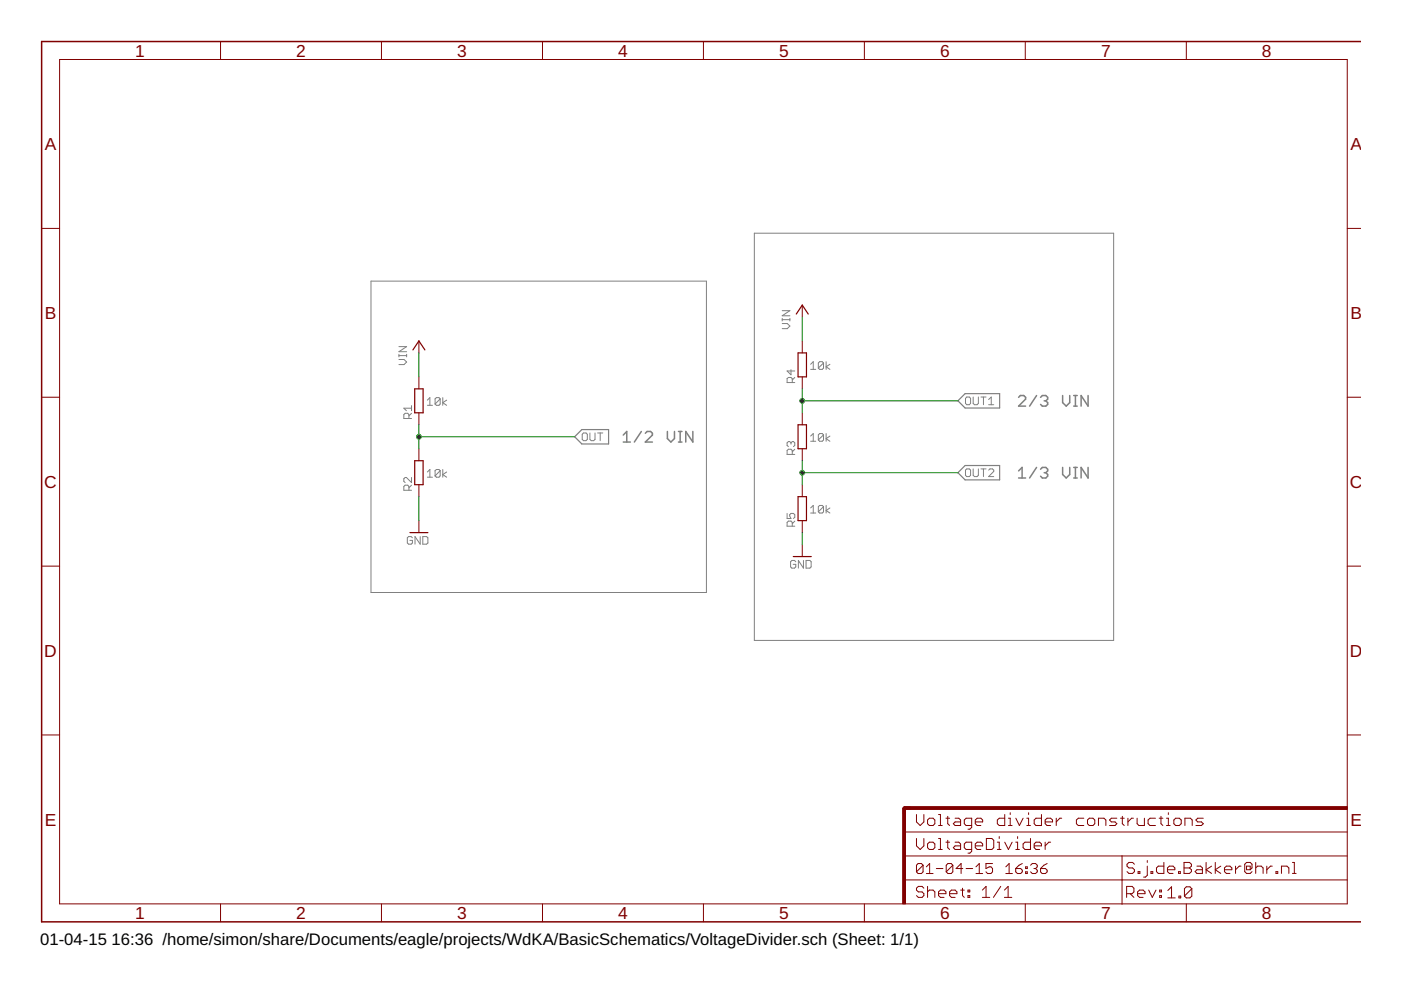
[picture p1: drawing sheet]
<?xml version="1.0" encoding="utf-8"?>
<!DOCTYPE eagle SYSTEM "eagle.dtd">
<eagle version="7.2.0">
<drawing>
<settings>
<setting alwaysvectorfont="no"/>
<setting verticaltext="up"/>
</settings>
<grid distance="0.1" unitdist="inch" unit="inch" style="lines" multiple="1" display="no" altdistance="0.01" altunitdist="inch" altunit="inch"/>
<schematic xreflabel="%F%N/%S.%C%R" xrefpart="/%S.%C%R">
<libraries>
<library name="rcl">
<symbols>
<symbol name="R-EU">
<wire x1="-2.54" y1="-0.889" x2="2.54" y2="-0.889" width="0.254" layer="94"/>
<wire x1="2.54" y1="0.889" x2="-2.54" y2="0.889" width="0.254" layer="94"/>
<wire x1="2.54" y1="-0.889" x2="2.54" y2="0.889" width="0.254" layer="94"/>
<wire x1="-2.54" y1="-0.889" x2="-2.54" y2="0.889" width="0.254" layer="94"/>
<text x="-3.81" y="1.4986" size="1.778" layer="95">&gt;NAME</text>
<text x="-3.81" y="-3.302" size="1.778" layer="96">&gt;VALUE</text>
<pin name="2" x="5.08" y="0" visible="off" length="short" direction="pas" swaplevel="1" rot="R180"/>
<pin name="1" x="-5.08" y="0" visible="off" length="short" direction="pas" swaplevel="1"/>
</symbol>
</symbols>
<devicesets>
<deviceset name="R-EU_" prefix="R" uservalue="yes">
<gates>
<gate name="G$1" symbol="R-EU" x="0" y="0"/>
</gates>
<devices>
<device name="R0402" package="R0402">
<connects>
<connect gate="G$1" pin="1" pad="1"/>
<connect gate="G$1" pin="2" pad="2"/>
</connects>
<technologies>
<technology name=""/>
</technologies>
</device>
<device name="R0603" package="R0603">
<connects>
<connect gate="G$1" pin="1" pad="1"/>
<connect gate="G$1" pin="2" pad="2"/>
</connects>
<technologies>
<technology name=""/>
</technologies>
</device>
<device name="R0805" package="R0805">
<connects>
<connect gate="G$1" pin="1" pad="1"/>
<connect gate="G$1" pin="2" pad="2"/>
</connects>
<technologies>
<technology name=""/>
</technologies>
</device>
<device name="R0805W" package="R0805W">
<connects>
<connect gate="G$1" pin="1" pad="1"/>
<connect gate="G$1" pin="2" pad="2"/>
</connects>
<technologies>
<technology name=""/>
</technologies>
</device>
<device name="R1005" package="R1005">
<connects>
<connect gate="G$1" pin="1" pad="1"/>
<connect gate="G$1" pin="2" pad="2"/>
</connects>
<technologies>
<technology name=""/>
</technologies>
</device>
<device name="R1206" package="R1206">
<connects>
<connect gate="G$1" pin="1" pad="1"/>
<connect gate="G$1" pin="2" pad="2"/>
</connects>
<technologies>
<technology name=""/>
</technologies>
</device>
<device name="R1206W" package="R1206W">
<connects>
<connect gate="G$1" pin="1" pad="1"/>
<connect gate="G$1" pin="2" pad="2"/>
</connects>
<technologies>
<technology name=""/>
</technologies>
</device>
<device name="R1210" package="R1210">
<connects>
<connect gate="G$1" pin="1" pad="1"/>
<connect gate="G$1" pin="2" pad="2"/>
</connects>
<technologies>
<technology name=""/>
</technologies>
</device>
<device name="R1210W" package="R1210W">
<connects>
<connect gate="G$1" pin="1" pad="1"/>
<connect gate="G$1" pin="2" pad="2"/>
</connects>
<technologies>
<technology name=""/>
</technologies>
</device>
<device name="R2010" package="R2010">
<connects>
<connect gate="G$1" pin="1" pad="1"/>
<connect gate="G$1" pin="2" pad="2"/>
</connects>
<technologies>
<technology name=""/>
</technologies>
</device>
<device name="R2010W" package="R2010W">
<connects>
<connect gate="G$1" pin="1" pad="1"/>
<connect gate="G$1" pin="2" pad="2"/>
</connects>
<technologies>
<technology name=""/>
</technologies>
</device>
<device name="R2012" package="R2012">
<connects>
<connect gate="G$1" pin="1" pad="1"/>
<connect gate="G$1" pin="2" pad="2"/>
</connects>
<technologies>
<technology name=""/>
</technologies>
</device>
<device name="R2012W" package="R2012W">
<connects>
<connect gate="G$1" pin="1" pad="1"/>
<connect gate="G$1" pin="2" pad="2"/>
</connects>
<technologies>
<technology name=""/>
</technologies>
</device>
<device name="R2512" package="R2512">
<connects>
<connect gate="G$1" pin="1" pad="1"/>
<connect gate="G$1" pin="2" pad="2"/>
</connects>
<technologies>
<technology name=""/>
</technologies>
</device>
<device name="R2512W" package="R2512W">
<connects>
<connect gate="G$1" pin="1" pad="1"/>
<connect gate="G$1" pin="2" pad="2"/>
</connects>
<technologies>
<technology name=""/>
</technologies>
</device>
<device name="R3216" package="R3216">
<connects>
<connect gate="G$1" pin="1" pad="1"/>
<connect gate="G$1" pin="2" pad="2"/>
</connects>
<technologies>
<technology name=""/>
</technologies>
</device>
<device name="R3216W" package="R3216W">
<connects>
<connect gate="G$1" pin="1" pad="1"/>
<connect gate="G$1" pin="2" pad="2"/>
</connects>
<technologies>
<technology name=""/>
</technologies>
</device>
<device name="R3225" package="R3225">
<connects>
<connect gate="G$1" pin="1" pad="1"/>
<connect gate="G$1" pin="2" pad="2"/>
</connects>
<technologies>
<technology name=""/>
</technologies>
</device>
<device name="R3225W" package="R3225W">
<connects>
<connect gate="G$1" pin="1" pad="1"/>
<connect gate="G$1" pin="2" pad="2"/>
</connects>
<technologies>
<technology name=""/>
</technologies>
</device>
<device name="R5025" package="R5025">
<connects>
<connect gate="G$1" pin="1" pad="1"/>
<connect gate="G$1" pin="2" pad="2"/>
</connects>
<technologies>
<technology name=""/>
</technologies>
</device>
<device name="R5025W" package="R5025W">
<connects>
<connect gate="G$1" pin="1" pad="1"/>
<connect gate="G$1" pin="2" pad="2"/>
</connects>
<technologies>
<technology name=""/>
</technologies>
</device>
<device name="R6332" package="R6332">
<connects>
<connect gate="G$1" pin="1" pad="1"/>
<connect gate="G$1" pin="2" pad="2"/>
</connects>
<technologies>
<technology name=""/>
</technologies>
</device>
<device name="R6332W" package="R6332W">
<connects>
<connect gate="G$1" pin="1" pad="1"/>
<connect gate="G$1" pin="2" pad="2"/>
</connects>
<technologies>
<technology name=""/>
</technologies>
</device>
<device name="M0805" package="M0805">
<connects>
<connect gate="G$1" pin="1" pad="1"/>
<connect gate="G$1" pin="2" pad="2"/>
</connects>
<technologies>
<technology name=""/>
</technologies>
</device>
<device name="M1206" package="M1206">
<connects>
<connect gate="G$1" pin="1" pad="1"/>
<connect gate="G$1" pin="2" pad="2"/>
</connects>
<technologies>
<technology name=""/>
</technologies>
</device>
<device name="M1406" package="M1406">
<connects>
<connect gate="G$1" pin="1" pad="1"/>
<connect gate="G$1" pin="2" pad="2"/>
</connects>
<technologies>
<technology name=""/>
</technologies>
</device>
<device name="M2012" package="M2012">
<connects>
<connect gate="G$1" pin="1" pad="1"/>
<connect gate="G$1" pin="2" pad="2"/>
</connects>
<technologies>
<technology name=""/>
</technologies>
</device>
<device name="M2309" package="M2309">
<connects>
<connect gate="G$1" pin="1" pad="1"/>
<connect gate="G$1" pin="2" pad="2"/>
</connects>
<technologies>
<technology name=""/>
</technologies>
</device>
<device name="M3216" package="M3216">
<connects>
<connect gate="G$1" pin="1" pad="1"/>
<connect gate="G$1" pin="2" pad="2"/>
</connects>
<technologies>
<technology name=""/>
</technologies>
</device>
<device name="M3516" package="M3516">
<connects>
<connect gate="G$1" pin="1" pad="1"/>
<connect gate="G$1" pin="2" pad="2"/>
</connects>
<technologies>
<technology name=""/>
</technologies>
</device>
<device name="M5923" package="M5923">
<connects>
<connect gate="G$1" pin="1" pad="1"/>
<connect gate="G$1" pin="2" pad="2"/>
</connects>
<technologies>
<technology name=""/>
</technologies>
</device>
<device name="0204/5" package="0204/5">
<connects>
<connect gate="G$1" pin="1" pad="1"/>
<connect gate="G$1" pin="2" pad="2"/>
</connects>
<technologies>
<technology name=""/>
</technologies>
</device>
<device name="0204/7" package="0204/7">
<connects>
<connect gate="G$1" pin="1" pad="1"/>
<connect gate="G$1" pin="2" pad="2"/>
</connects>
<technologies>
<technology name=""/>
</technologies>
</device>
<device name="0204/2V" package="0204V">
<connects>
<connect gate="G$1" pin="1" pad="1"/>
<connect gate="G$1" pin="2" pad="2"/>
</connects>
<technologies>
<technology name=""/>
</technologies>
</device>
<device name="0207/10" package="0207/10">
<connects>
<connect gate="G$1" pin="1" pad="1"/>
<connect gate="G$1" pin="2" pad="2"/>
</connects>
<technologies>
<technology name=""/>
</technologies>
</device>
<device name="0207/12" package="0207/12">
<connects>
<connect gate="G$1" pin="1" pad="1"/>
<connect gate="G$1" pin="2" pad="2"/>
</connects>
<technologies>
<technology name=""/>
</technologies>
</device>
<device name="0207/15" package="0207/15">
<connects>
<connect gate="G$1" pin="1" pad="1"/>
<connect gate="G$1" pin="2" pad="2"/>
</connects>
<technologies>
<technology name=""/>
</technologies>
</device>
<device name="0207/2V" package="0207/2V">
<connects>
<connect gate="G$1" pin="1" pad="1"/>
<connect gate="G$1" pin="2" pad="2"/>
</connects>
<technologies>
<technology name=""/>
</technologies>
</device>
<device name="0207/5V" package="0207/5V">
<connects>
<connect gate="G$1" pin="1" pad="1"/>
<connect gate="G$1" pin="2" pad="2"/>
</connects>
<technologies>
<technology name=""/>
</technologies>
</device>
<device name="0207/7" package="0207/7">
<connects>
<connect gate="G$1" pin="1" pad="1"/>
<connect gate="G$1" pin="2" pad="2"/>
</connects>
<technologies>
<technology name=""/>
</technologies>
</device>
<device name="0309/10" package="0309/10">
<connects>
<connect gate="G$1" pin="1" pad="1"/>
<connect gate="G$1" pin="2" pad="2"/>
</connects>
<technologies>
<technology name=""/>
</technologies>
</device>
<device name="0309/12" package="0309/12">
<connects>
<connect gate="G$1" pin="1" pad="1"/>
<connect gate="G$1" pin="2" pad="2"/>
</connects>
<technologies>
<technology name=""/>
</technologies>
</device>
<device name="0309/V" package="0309V">
<connects>
<connect gate="G$1" pin="1" pad="1"/>
<connect gate="G$1" pin="2" pad="2"/>
</connects>
<technologies>
<technology name=""/>
</technologies>
</device>
<device name="0411/12" package="0411/12">
<connects>
<connect gate="G$1" pin="1" pad="1"/>
<connect gate="G$1" pin="2" pad="2"/>
</connects>
<technologies>
<technology name=""/>
</technologies>
</device>
<device name="0411/15" package="0411/15">
<connects>
<connect gate="G$1" pin="1" pad="1"/>
<connect gate="G$1" pin="2" pad="2"/>
</connects>
<technologies>
<technology name=""/>
</technologies>
</device>
<device name="0411/3V" package="0411V">
<connects>
<connect gate="G$1" pin="1" pad="1"/>
<connect gate="G$1" pin="2" pad="2"/>
</connects>
<technologies>
<technology name=""/>
</technologies>
</device>
<device name="0414/15" package="0414/15">
<connects>
<connect gate="G$1" pin="1" pad="1"/>
<connect gate="G$1" pin="2" pad="2"/>
</connects>
<technologies>
<technology name=""/>
</technologies>
</device>
<device name="0414/5V" package="0414V">
<connects>
<connect gate="G$1" pin="1" pad="1"/>
<connect gate="G$1" pin="2" pad="2"/>
</connects>
<technologies>
<technology name=""/>
</technologies>
</device>
<device name="0617/17" package="0617/17">
<connects>
<connect gate="G$1" pin="1" pad="1"/>
<connect gate="G$1" pin="2" pad="2"/>
</connects>
<technologies>
<technology name=""/>
</technologies>
</device>
<device name="0617/22" package="0617/22">
<connects>
<connect gate="G$1" pin="1" pad="1"/>
<connect gate="G$1" pin="2" pad="2"/>
</connects>
<technologies>
<technology name=""/>
</technologies>
</device>
<device name="0617/5V" package="0617V">
<connects>
<connect gate="G$1" pin="1" pad="1"/>
<connect gate="G$1" pin="2" pad="2"/>
</connects>
<technologies>
<technology name=""/>
</technologies>
</device>
<device name="0922/22" package="0922/22">
<connects>
<connect gate="G$1" pin="1" pad="1"/>
<connect gate="G$1" pin="2" pad="2"/>
</connects>
<technologies>
<technology name=""/>
</technologies>
</device>
<device name="0613/5V" package="P0613V">
<connects>
<connect gate="G$1" pin="1" pad="1"/>
<connect gate="G$1" pin="2" pad="2"/>
</connects>
<technologies>
<technology name=""/>
</technologies>
</device>
<device name="0613/15" package="P0613/15">
<connects>
<connect gate="G$1" pin="1" pad="1"/>
<connect gate="G$1" pin="2" pad="2"/>
</connects>
<technologies>
<technology name=""/>
</technologies>
</device>
<device name="0817/22" package="P0817/22">
<connects>
<connect gate="G$1" pin="1" pad="1"/>
<connect gate="G$1" pin="2" pad="2"/>
</connects>
<technologies>
<technology name=""/>
</technologies>
</device>
<device name="0817/7V" package="P0817V">
<connects>
<connect gate="G$1" pin="1" pad="1"/>
<connect gate="G$1" pin="2" pad="2"/>
</connects>
<technologies>
<technology name=""/>
</technologies>
</device>
<device name="V234/12" package="V234/12">
<connects>
<connect gate="G$1" pin="1" pad="1"/>
<connect gate="G$1" pin="2" pad="2"/>
</connects>
<technologies>
<technology name=""/>
</technologies>
</device>
<device name="V235/17" package="V235/17">
<connects>
<connect gate="G$1" pin="1" pad="1"/>
<connect gate="G$1" pin="2" pad="2"/>
</connects>
<technologies>
<technology name=""/>
</technologies>
</device>
<device name="V526-0" package="V526-0">
<connects>
<connect gate="G$1" pin="1" pad="1"/>
<connect gate="G$1" pin="2" pad="2"/>
</connects>
<technologies>
<technology name=""/>
</technologies>
</device>
<device name="MELF0102R" package="MINI_MELF-0102R">
<connects>
<connect gate="G$1" pin="1" pad="1"/>
<connect gate="G$1" pin="2" pad="2"/>
</connects>
<technologies>
<technology name=""/>
</technologies>
</device>
<device name="MELF0102W" package="MINI_MELF-0102W">
<connects>
<connect gate="G$1" pin="1" pad="1"/>
<connect gate="G$1" pin="2" pad="2"/>
</connects>
<technologies>
<technology name=""/>
</technologies>
</device>
<device name="MELF0204R" package="MINI_MELF-0204R">
<connects>
<connect gate="G$1" pin="1" pad="1"/>
<connect gate="G$1" pin="2" pad="2"/>
</connects>
<technologies>
<technology name=""/>
</technologies>
</device>
<device name="MELF0204W" package="MINI_MELF-0204W">
<connects>
<connect gate="G$1" pin="1" pad="1"/>
<connect gate="G$1" pin="2" pad="2"/>
</connects>
<technologies>
<technology name=""/>
</technologies>
</device>
<device name="MELF0207R" package="MINI_MELF-0207R">
<connects>
<connect gate="G$1" pin="1" pad="1"/>
<connect gate="G$1" pin="2" pad="2"/>
</connects>
<technologies>
<technology name=""/>
</technologies>
</device>
<device name="MELF0207W" package="MINI_MELF-0207W">
<connects>
<connect gate="G$1" pin="1" pad="1"/>
<connect gate="G$1" pin="2" pad="2"/>
</connects>
<technologies>
<technology name=""/>
</technologies>
</device>
<device name="0922V" package="0922V">
<connects>
<connect gate="G$1" pin="1" pad="1"/>
<connect gate="G$1" pin="2" pad="2"/>
</connects>
<technologies>
<technology name=""/>
</technologies>
</device>
<device name="RDH/15" package="RDH/15">
<connects>
<connect gate="G$1" pin="1" pad="1"/>
<connect gate="G$1" pin="2" pad="2"/>
</connects>
<technologies>
<technology name=""/>
</technologies>
</device>
<device name="MELF0102AX" package="MINI_MELF-0102AX">
<connects>
<connect gate="G$1" pin="1" pad="1"/>
<connect gate="G$1" pin="2" pad="2"/>
</connects>
<technologies>
<technology name=""/>
</technologies>
</device>
<device name="R0201" package="R0201">
<connects>
<connect gate="G$1" pin="1" pad="1"/>
<connect gate="G$1" pin="2" pad="2"/>
</connects>
<technologies>
<technology name=""/>
</technologies>
</device>
<device name="VTA52" package="VTA52">
<connects>
<connect gate="G$1" pin="1" pad="1"/>
<connect gate="G$1" pin="2" pad="2"/>
</connects>
<technologies>
<technology name=""/>
</technologies>
</device>
<device name="VTA53" package="VTA53">
<connects>
<connect gate="G$1" pin="1" pad="1"/>
<connect gate="G$1" pin="2" pad="2"/>
</connects>
<technologies>
<technology name=""/>
</technologies>
</device>
<device name="VTA54" package="VTA54">
<connects>
<connect gate="G$1" pin="1" pad="1"/>
<connect gate="G$1" pin="2" pad="2"/>
</connects>
<technologies>
<technology name=""/>
</technologies>
</device>
<device name="VTA55" package="VTA55">
<connects>
<connect gate="G$1" pin="1" pad="1"/>
<connect gate="G$1" pin="2" pad="2"/>
</connects>
<technologies>
<technology name=""/>
</technologies>
</device>
<device name="VTA56" package="VTA56">
<connects>
<connect gate="G$1" pin="1" pad="1"/>
<connect gate="G$1" pin="2" pad="2"/>
</connects>
<technologies>
<technology name=""/>
</technologies>
</device>
<device name="VMTA55" package="VMTA55">
<connects>
<connect gate="G$1" pin="1" pad="1"/>
<connect gate="G$1" pin="2" pad="2"/>
</connects>
<technologies>
<technology name=""/>
</technologies>
</device>
<device name="VMTB60" package="VMTB60">
<connects>
<connect gate="G$1" pin="1" pad="1"/>
<connect gate="G$1" pin="2" pad="2"/>
</connects>
<technologies>
<technology name=""/>
</technologies>
</device>
<device name="R4527" package="R4527">
<connects>
<connect gate="G$1" pin="1" pad="1"/>
<connect gate="G$1" pin="2" pad="2"/>
</connects>
<technologies>
<technology name=""/>
</technologies>
</device>
<device name="WSC0001" package="WSC0001">
<connects>
<connect gate="G$1" pin="1" pad="1"/>
<connect gate="G$1" pin="2" pad="2"/>
</connects>
<technologies>
<technology name=""/>
</technologies>
</device>
<device name="WSC0002" package="WSC0002">
<connects>
<connect gate="G$1" pin="1" pad="1"/>
<connect gate="G$1" pin="2" pad="2"/>
</connects>
<technologies>
<technology name=""/>
</technologies>
</device>
<device name="WSC01/2" package="WSC01/2">
<connects>
<connect gate="G$1" pin="1" pad="1"/>
<connect gate="G$1" pin="2" pad="2"/>
</connects>
<technologies>
<technology name=""/>
</technologies>
</device>
<device name="WSC2515" package="WSC2515">
<connects>
<connect gate="G$1" pin="1" pad="1"/>
<connect gate="G$1" pin="2" pad="2"/>
</connects>
<technologies>
<technology name=""/>
</technologies>
</device>
<device name="WSC4527" package="WSC4527">
<connects>
<connect gate="G$1" pin="1" pad="1"/>
<connect gate="G$1" pin="2" pad="2"/>
</connects>
<technologies>
<technology name=""/>
</technologies>
</device>
<device name="WSC6927" package="WSC6927">
<connects>
<connect gate="G$1" pin="1" pad="1"/>
<connect gate="G$1" pin="2" pad="2"/>
</connects>
<technologies>
<technology name=""/>
</technologies>
</device>
<device name="R1218" package="R1218">
<connects>
<connect gate="G$1" pin="1" pad="1"/>
<connect gate="G$1" pin="2" pad="2"/>
</connects>
<technologies>
<technology name=""/>
</technologies>
</device>
<device name="1812X7R" package="1812X7R">
<connects>
<connect gate="G$1" pin="1" pad="1"/>
<connect gate="G$1" pin="2" pad="2"/>
</connects>
<technologies>
<technology name=""/>
</technologies>
</device>
</devices>
</deviceset>
</devicesets>
</library>
<library name="supply1">
<symbols>
<symbol name="+5V">
<wire x1="1.27" y1="-1.905" x2="0" y2="0" width="0.254" layer="94"/>
<wire x1="0" y1="0" x2="-1.27" y2="-1.905" width="0.254" layer="94"/>
<text x="-2.54" y="-5.08" size="1.778" layer="96" rot="R90">&gt;VALUE</text>
<pin name="+5V" x="0" y="-2.54" visible="off" length="short" direction="sup" rot="R90"/>
</symbol>
<symbol name="GND">
<wire x1="-1.905" y1="0" x2="1.905" y2="0" width="0.254" layer="94"/>
<text x="-2.54" y="-2.54" size="1.778" layer="96">&gt;VALUE</text>
<pin name="GND" x="0" y="2.54" visible="off" length="short" direction="sup" rot="R270"/>
</symbol>
</symbols>
<devicesets>
<deviceset name="+5V" prefix="P+">
<gates>
<gate name="1" symbol="+5V" x="0" y="0"/>
</gates>
<devices>
<device name="">
<technologies>
<technology name=""/>
</technologies>
</device>
</devices>
</deviceset>
<deviceset name="GND" prefix="GND">
<gates>
<gate name="1" symbol="GND" x="0" y="0"/>
</gates>
<devices>
<device name="">
<technologies>
<technology name=""/>
</technologies>
</device>
</devices>
</deviceset>
</devicesets>
</library>
<library name="simbits">
<symbols>
<symbol name="FR-A4L">
<rectangle x1="178.7652" y1="0" x2="179.3748" y2="20.32" layer="94"/>
<rectangle x1="225.7552" y1="-26.67" x2="226.3648" y2="67.31" layer="94" rot="R90"/>
<wire x1="225.29" y1="-0.1" x2="225.29" y2="5.08" width="0.1016" layer="94"/>
<wire x1="225.29" y1="5.08" x2="273.05" y2="5.08" width="0.1016" layer="94"/>
<wire x1="225.29" y1="5.08" x2="179.07" y2="5.08" width="0.1016" layer="94"/>
<wire x1="179.07" y1="10.16" x2="225.29" y2="10.16" width="0.1016" layer="94"/>
<wire x1="225.29" y1="10.16" x2="273.05" y2="10.16" width="0.1016" layer="94"/>
<wire x1="179.07" y1="15.24" x2="273.05" y2="15.24" width="0.1016" layer="94"/>
<wire x1="225.29" y1="5.08" x2="225.29" y2="10.16" width="0.1016" layer="94"/>
<wire x1="179.07" y1="19.05" x2="179.07" y2="20.32" width="0.6096" layer="94"/>
<wire x1="179.07" y1="20.32" x2="180.34" y2="20.32" width="0.6096" layer="94"/>
<text x="181.61" y="11.43" size="2.54" layer="94" font="vector">&gt;DRAWING_NAME</text>
<text x="181.61" y="6.35" size="2.286" layer="94" font="vector">&gt;LAST_DATE_TIME</text>
<text x="195.58" y="1.27" size="2.54" layer="94" font="vector">&gt;SHEET</text>
<text x="181.61" y="1.27" size="2.54" layer="94" font="vector">Sheet:</text>
<text x="181.61" y="16.51" size="2.54" layer="94" font="vector">&gt;CNAME</text>
<text x="226.16" y="1.27" size="2.54" layer="94" font="vector">Rev:</text>
<text x="226.26" y="6.35" size="2.54" layer="94" font="vector">&gt;DESIGNER</text>
<text x="234.92" y="1.17" size="2.54" layer="94" font="vector">&gt;CREVISION</text>
<frame x1="-3.81" y1="-3.81" x2="276.86" y2="182.88" columns="8" rows="5" layer="94"/>
</symbol>
</symbols>
<devicesets>
<deviceset name="FRAME-A4L" prefix="FRAME">
<gates>
<gate name="G$1" symbol="FR-A4L" x="0" y="0"/>
</gates>
<devices>
<device name="">
<technologies>
<technology name=""/>
</technologies>
</device>
</devices>
</deviceset>
</devicesets>
</library>
</libraries>
<attributes>
<attribute name="CNAME" value="Voltage divider constructions"/>
<attribute name="CREVISION" value="1.0"/>
<attribute name="DESIGNER" value="S.j.de.Bakker@hr.nl"/>
</attributes>
<variantdefs>
</variantdefs>
<classes>
<class number="0" name="default" width="0" drill="0">
</class>
</classes>
<parts>
<part name="R2" library="rcl" deviceset="R-EU_" device="VTA52" value="10k"/>
<part name="VIN" library="supply1" deviceset="+5V" device="" value="VIN"/>
<part name="GND1" library="supply1" deviceset="GND" device=""/>
<part name="R1" library="rcl" deviceset="R-EU_" device="VTA52" value="10k"/>
<part name="FRAME1" library="simbits" deviceset="FRAME-A4L" device=""/>
<part name="R3" library="rcl" deviceset="R-EU_" device="VTA52" value="10k"/>
<part name="VIN1" library="supply1" deviceset="+5V" device="" value="VIN"/>
<part name="GND2" library="supply1" deviceset="GND" device=""/>
<part name="R4" library="rcl" deviceset="R-EU_" device="VTA52" value="10k"/>
<part name="R5" library="rcl" deviceset="R-EU_" device="VTA52" value="10k"/>
</parts>
<sheets>
<sheet>
<plain>
<wire x1="137.16" y1="66.04" x2="137.16" y2="132.08" width="0.1524" layer="97"/>
<wire x1="137.16" y1="132.08" x2="66.04" y2="132.08" width="0.1524" layer="97"/>
<wire x1="66.04" y1="132.08" x2="66.04" y2="66.04" width="0.1524" layer="97"/>
<wire x1="66.04" y1="66.04" x2="137.16" y2="66.04" width="0.1524" layer="97"/>
<wire x1="223.52" y1="55.88" x2="223.52" y2="142.24" width="0.1524" layer="97"/>
<wire x1="223.52" y1="142.24" x2="147.32" y2="142.24" width="0.1524" layer="97"/>
<wire x1="147.32" y1="142.24" x2="147.32" y2="55.88" width="0.1524" layer="97"/>
<wire x1="147.32" y1="55.88" x2="223.52" y2="55.88" width="0.1524" layer="97"/>
<text x="119.38" y="99.06" size="2.54" layer="97" ratio="12" align="center-left">1/2 VIN</text>
<text x="203.2" y="106.68" size="2.54" layer="97" ratio="12" align="center-left">2/3 VIN</text>
<text x="203.2" y="91.44" size="2.54" layer="97" ratio="12" align="center-left">1/3 VIN</text>
</plain>
<instances>
<instance part="R2" gate="G$1" x="76.2" y="91.44" smashed="yes" rot="R90">
<attribute name="NAME" x="74.7014" y="87.63" size="1.778" layer="95" rot="R90"/>
<attribute name="VALUE" x="82.55" y="92.202" size="1.778" layer="96" rot="R180"/>
</instance>
<instance part="VIN" gate="1" x="76.2" y="119.38"/>
<instance part="GND1" gate="1" x="76.2" y="78.74"/>
<instance part="R1" gate="G$1" x="76.2" y="106.68" smashed="yes" rot="R90">
<attribute name="NAME" x="74.7014" y="102.87" size="1.778" layer="95" rot="R90"/>
<attribute name="VALUE" x="82.55" y="107.442" size="1.778" layer="96" rot="R180"/>
</instance>
<instance part="FRAME1" gate="G$1" x="0" y="0"/>
<instance part="R3" gate="G$1" x="157.48" y="99.06" smashed="yes" rot="R90">
<attribute name="NAME" x="155.9814" y="95.25" size="1.778" layer="95" rot="R90"/>
<attribute name="VALUE" x="163.83" y="99.822" size="1.778" layer="96" rot="R180"/>
</instance>
<instance part="VIN1" gate="1" x="157.48" y="127"/>
<instance part="GND2" gate="1" x="157.48" y="73.66"/>
<instance part="R4" gate="G$1" x="157.48" y="114.3" smashed="yes" rot="R90">
<attribute name="NAME" x="155.9814" y="110.49" size="1.778" layer="95" rot="R90"/>
<attribute name="VALUE" x="163.83" y="115.062" size="1.778" layer="96" rot="R180"/>
</instance>
<instance part="R5" gate="G$1" x="157.48" y="83.82" smashed="yes" rot="R90">
<attribute name="NAME" x="155.9814" y="80.01" size="1.778" layer="95" rot="R90"/>
<attribute name="VALUE" x="163.83" y="84.582" size="1.778" layer="96" rot="R180"/>
</instance>
</instances>
<busses>
</busses>
<nets>
<net name="GND" class="0">
<segment>
<pinref part="GND1" gate="1" pin="GND"/>
<pinref part="R2" gate="G$1" pin="1"/>
<wire x1="76.2" y1="81.28" x2="76.2" y2="86.36" width="0.1524" layer="91"/>
</segment>
<segment>
<pinref part="GND2" gate="1" pin="GND"/>
<pinref part="R5" gate="G$1" pin="1"/>
<wire x1="157.48" y1="76.2" x2="157.48" y2="78.74" width="0.1524" layer="91"/>
</segment>
</net>
<net name="OUT" class="0">
<segment>
<pinref part="R2" gate="G$1" pin="2"/>
<wire x1="76.2" y1="96.52" x2="76.2" y2="99.06" width="0.1524" layer="91"/>
<wire x1="76.2" y1="99.06" x2="76.2" y2="101.6" width="0.1524" layer="91"/>
<wire x1="76.2" y1="99.06" x2="109.22" y2="99.06" width="0.1524" layer="91"/>
<junction x="76.2" y="99.06"/>
<label x="109.22" y="99.06" size="1.778" layer="95" xref="yes"/>
<pinref part="R1" gate="G$1" pin="1"/>
</segment>
</net>
<net name="+5V" class="0">
<segment>
<pinref part="VIN" gate="1" pin="+5V"/>
<wire x1="76.2" y1="111.76" x2="76.2" y2="116.84" width="0.1524" layer="91"/>
<pinref part="R1" gate="G$1" pin="2"/>
</segment>
<segment>
<pinref part="VIN1" gate="1" pin="+5V"/>
<wire x1="157.48" y1="119.38" x2="157.48" y2="124.46" width="0.1524" layer="91"/>
<pinref part="R4" gate="G$1" pin="2"/>
</segment>
</net>
<net name="OUT2" class="0">
<segment>
<pinref part="R5" gate="G$1" pin="2"/>
<pinref part="R3" gate="G$1" pin="1"/>
<wire x1="157.48" y1="88.9" x2="157.48" y2="91.44" width="0.1524" layer="91"/>
<wire x1="157.48" y1="91.44" x2="157.48" y2="93.98" width="0.1524" layer="91"/>
<junction x="157.48" y="91.44"/>
<wire x1="157.48" y1="91.44" x2="190.5" y2="91.44" width="0.1524" layer="91"/>
<label x="190.5" y="91.44" size="1.778" layer="95" xref="yes"/>
</segment>
</net>
<net name="OUT1" class="0">
<segment>
<pinref part="R3" gate="G$1" pin="2"/>
<wire x1="157.48" y1="104.14" x2="157.48" y2="106.68" width="0.1524" layer="91"/>
<wire x1="157.48" y1="106.68" x2="157.48" y2="109.22" width="0.1524" layer="91"/>
<wire x1="157.48" y1="106.68" x2="190.5" y2="106.68" width="0.1524" layer="91"/>
<junction x="157.48" y="106.68"/>
<label x="190.5" y="106.68" size="1.778" layer="95" xref="yes"/>
<pinref part="R4" gate="G$1" pin="1"/>
</segment>
</net>
</nets>
</sheet>
</sheets>
</schematic>
</drawing>
</eagle>
